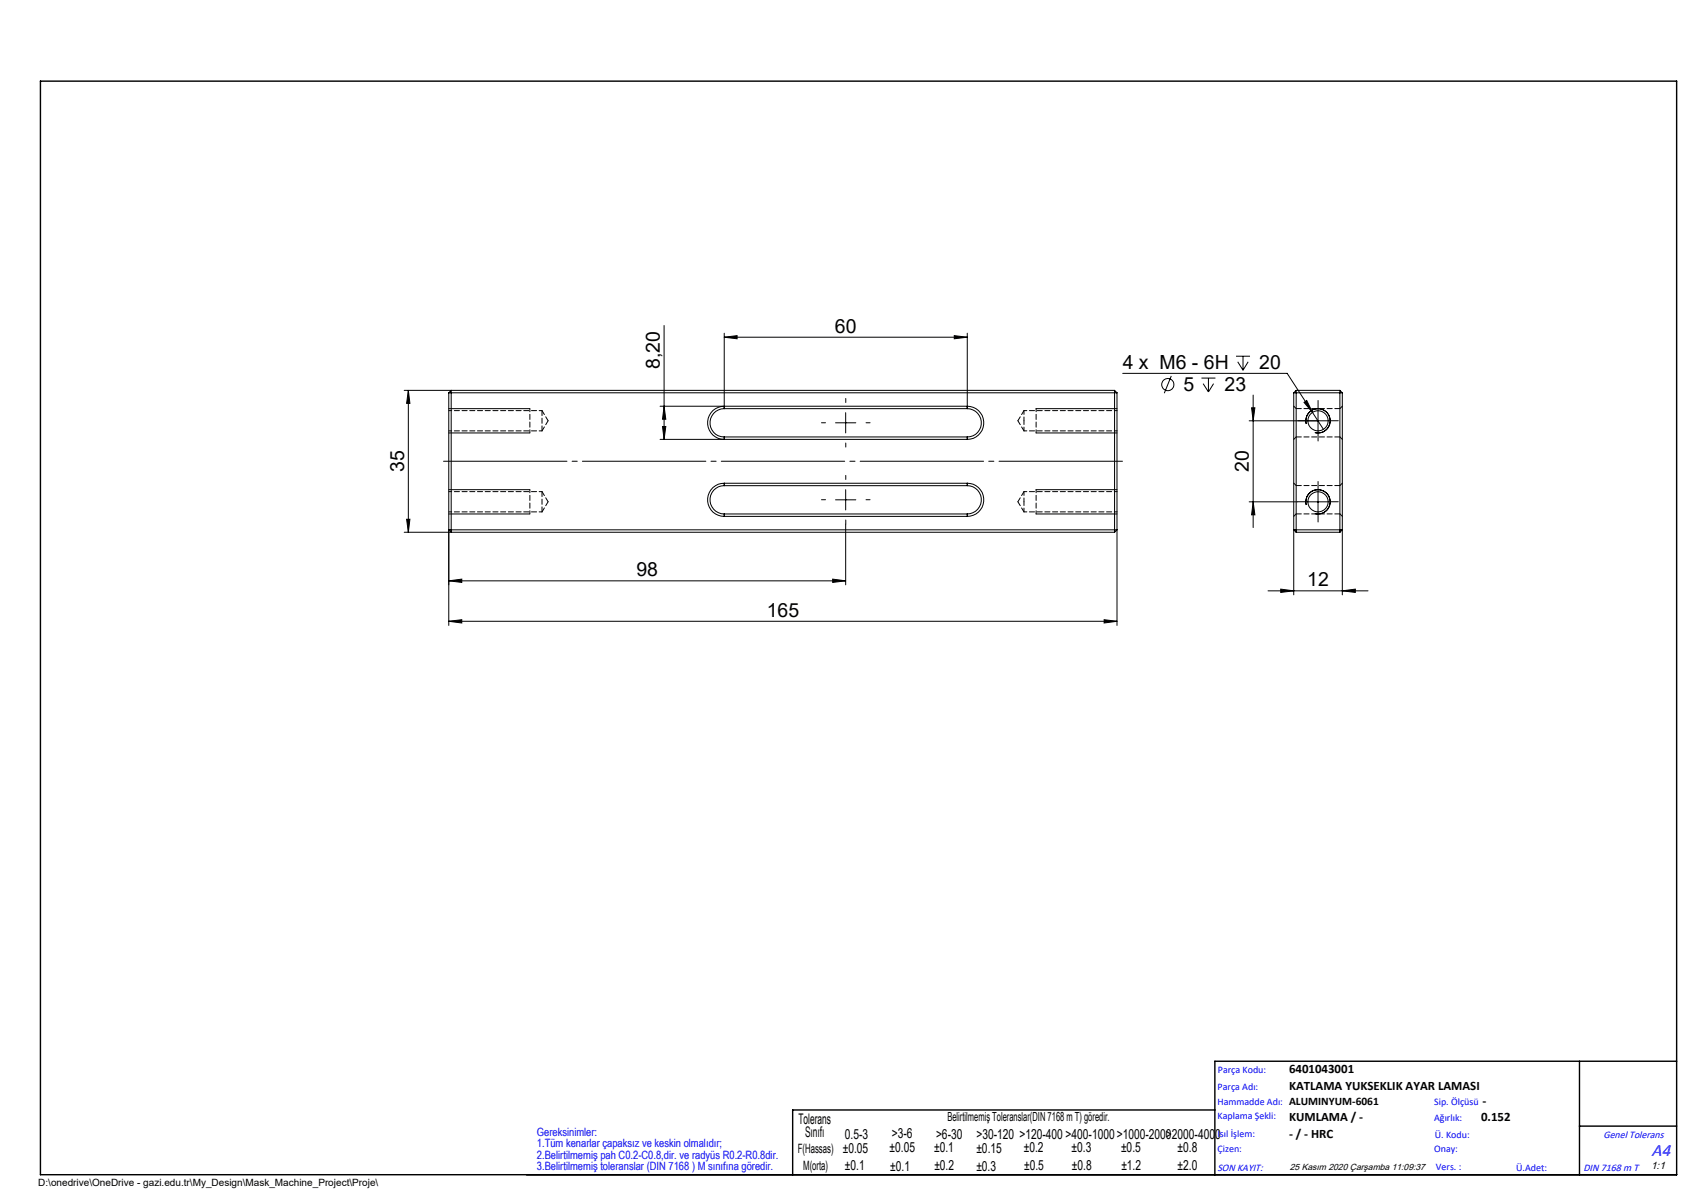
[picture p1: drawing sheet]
<svg xmlns="http://www.w3.org/2000/svg" width="420mm" height="297mm" viewBox="0 0 420 297" stroke-linecap="round" stroke-linejoin="round" font-family="sans-serif">
<g fill="none" stroke="#000" stroke-width=".25">
<path d="M100.8 96.4l.4 3.2h-.8zM100.8 96.4v35M110.8 97v57.4M110.8 97l.6-.6v35l-.6-.6h165l-.6 .6M110.8 97h165M164 80.4v28.1M178.8 83.3l3.2-.4v.7zM178.8 82.3v18.6M178.8 83.3h60M235.6 82.9l3.2 .4-3.2 .3zM238.8 82.3v18.6M275.2 96.4h-175.4"/>
<path d="M275.2 96.4v35M275.2 96.4l.6 .6M275.8 97v57.4M277.2 92.2h40.6l9 13.8M289.2 92.8l-1.7 4.3M296.7 93.3h3.4M297.1 94.7l1.3 2.1M298.4 93.3v3.5M299.6 94.7l-1.2 2.1M305.2 87.9h3.4M305.6 89.3l1.3 2.1M306.9 87.9v3.5"/>
<path d="M308.2 89.3l-1.3 2.1M309.4 97.5v32.7M319.4 97v49.9M319.4 97h12M320 96.4h10.8M320 96.4v35M320 96.4l-.6 .6M322 99.3l.7-.4 1.4 2.9zM330.8 96.4v35M330.8 96.4l.6 .6M331.4 97v49.9M110.8 106.9h20"/>
<path d="M110.8 100.9h20M163 100.3h75.8a4.1 4.1 0 0 1 4.1 4.1 4.1 4.1 0 0 1-4.1 4.1M163.6 105.3h.8l-.4 3.2zM164 100.3l.4 3.2h-.8zM178.8 100.3a4.1 4.1 0 0 0-4.1 4.1 4.1 4.1 0 0 0 4.1 4.1v-.6M178.8 119.3a4.1 4.1 0 0 0-4.1 4.1 4.1 4.1 0 0 0 4.1 4.1M178.8 119.9a3.5 3.5 0 0 0-3.5 3.5 3.5 3.5 0 0 0 3.5 3.5M178.8 100.9a3.5 3.5 0 0 0-3.5 3.5 3.5 3.5 0 0 0 3.5 3.5M178.8 119.3v.6M178.8 100.9h60M178.8 119.3h60M178.8 119.9h60"/>
<path d="M178.8 107.9h60M206.3 104.4h5M208.8 101.9v5M238.8 119.3a4.1 4.1 0 0 1 4.1 4.1 4.1 4.1 0 0 1-4.1 4.1M238.8 119.9a3.5 3.5 0 0 1 3.5 3.5 3.5 3.5 0 0 1-3.5 3.5M238.8 100.9a3.5 3.5 0 0 1 3.5 3.5 3.5 3.5 0 0 1-3.5 3.5M238.8 107.9v.6M238.8 119.3v.6M238.8 108.5h-75.8M255.8 106.9h20M255.8 100.9h20M308.4 103.9h19.5"/>
<path d="M309 100.7h.8l-.4 3.2zM322.5 104.7a2.99 2.99 0 0 1 2.7-3.8 2.99 2.99 0 0 1 3.2 3.3 2.99 2.99 0 0 1-3.7 2.6M325.4 101.4v5M100.4 128.2h.8l-.4 3.2zM110.8 126.9h20M110.8 120.9h20M178.8 126.9v.6M178.8 126.9h60M178.8 127.5h60M206.3 123.4h5M208.8 129.4v15M208.8 120.9v5"/>
<path d="M238.8 126.9v.6M255.8 126.9h20M255.8 120.9h20M275.2 131.4h-175.4M308.4 123.9h12M309.4 123.9l.4 3.2h-.8zM320 131.4h10.8M320 131.4l-.6-.6h12l-.6 .6M322.5 124.7a2.99 2.99 0 0 1 2.7-3.8 2.99 2.99 0 0 1 3.2 3.3 2.99 2.99 0 0 1-3.7 2.6M322.9 123.9h5M325.4 121.4v5M110.8 153.4l3.2-.4v.8z"/>
<path d="M110.8 153.4h165M110.8 143.4l3.2-.4v.8zM110.8 143.4h98M205.6 143l3.2 .4-3.2 .4zM272.6 153l3.2 .4-3.2 .4zM313.1 145.9h24.7M316.2 145.4l3.2 .5-3.2 .4zM331.4 145.9l3.2-.5v.9z"/>
<circle cx="288.4" cy="94.9" r="1.48"/>
<circle cx="325.4" cy="103.9" r="2.49"/>
<circle cx="325.4" cy="123.9" r="2.49"/>
</g>
<path d="M108.8 113.9h169" fill="none" stroke="#000" stroke-width=".25" stroke-dasharray="30.5 1.3 1.3 1.3" stroke-dashoffset="-.7"/>
<path d="M10 20h404v270h-404zM300 274h-104.3v16M390 278h24M390 262v28M414 262h-114v28" fill="none" stroke="#000" stroke-width=".35"/>
<g fill="none" stroke="#000" stroke-width=".25" stroke-dasharray="30.5 1.3 1.3 1.3">
<path d="M208.8 99.4v-1M203.8 104.4h-1M208.8 109.4v1M208.8 118.4v-1M213.8 104.4h1M322.9 103.9h-2.5M325.4 101.4v-2.5M325.4 106.4v2.5M327.9 103.9h2.5M203.8 123.4h-1M208.8 128.4v1M213.8 123.4h1"/>
<path d="M322.9 123.9h-2.5M325.4 121.4v-2.5M325.4 126.4v2.5M327.9 123.9h2.5"/>
</g>
<path d="M130.8 106.9v-6M255.8 100.9v6M130.8 126.9v-6M255.8 120.9v6" fill="none" stroke="#000" stroke-width=".25" stroke-dasharray="1.3 .6" stroke-dashoffset=".5"/>
<g fill="#000">
<path d="M322 99.3l.7-.4 1.4 2.9z"/>
<path d="M235.6 82.9l3.2 .4-3.2 .3zM178.8 83.3l3.2-.4v.7z"/>
<path d="M164 100.3l.4 3.2h-.8zM163.6 105.3h.8l-.4 3.2z"/>
<path d="M100.4 128.2h.8l-.4 3.2zM100.8 96.4l.4 3.2h-.8z"/>
<path d="M309.4 123.9l.4 3.2h-.8zM309 100.7h.8l-.4 3.2z"/>
<path d="M110.8 143.4l3.2-.4v.8zM205.6 143l3.2 .4-3.2 .4z"/>
<path d="M272.6 153l3.2 .4-3.2 .4zM110.8 153.4l3.2-.4v.8z"/>
<path d="M316.2 145.4l3.2 .5-3.2 .4zM331.4 145.9l3.2-.5v.9z"/>
</g>
<path d="M252.8 103.9v2.5M252.8 101.4v2.5M252.8 123.9v2.5M252.8 121.4v2.5" fill="none" stroke="#000" stroke-width=".25" stroke-dasharray="1.3 .6" stroke-dashoffset=".3"/>
<g fill="none" stroke="#000" stroke-width=".25" stroke-dasharray="1.3 .6">
<path d="M133.8 106.4v-5M178.8 108.5v-.6M178.8 100.3v.6M178.8 119.3v.6M238.8 107.9v.6M238.8 100.9v-.6M238.8 119.9v-.6M330.8 119.9h-10.8M330.8 100.9h-10.8M330.8 107.9h-10.8M133.8 126.4v-5M178.8 127.5v-.6"/>
<path d="M238.8 126.9v.6M330.8 126.9h-10.8"/>
</g>
<path d="M110.8 106.4h23M133.8 101.4h-23M252.8 106.4h23M275.8 101.4h-23M110.8 126.4h23M133.8 121.4h-23M252.8 126.4h23M275.8 121.4h-23" fill="none" stroke="#000" stroke-width=".25" stroke-dasharray="1.3 .6" stroke-dashoffset=".6"/>
<path d="M133.8 106.4l1.5-2.5M135.3 103.9l-1.5-2.5M251.3 103.9l1.5 2.5M252.8 101.4l-1.5 2.5M133.8 126.4l1.5-2.5M135.3 123.9l-1.5-2.5M251.3 123.9l1.5 2.5M252.8 121.4l-1.5 2.5" fill="none" stroke="#000" stroke-width=".25" stroke-dasharray="1.3 .6" stroke-dashoffset=".1"/>
<path d="M319.4 119.3l.6 .6M319.4 108.5l.6-.6M319.4 100.3l.6 .6M330.8 119.9l.6-.6M330.8 100.9l.6-.6M331.4 108.5l-.6-.6M319.4 127.5l.6-.6M331.4 127.5l-.6-.6" fill="none" stroke="#000" stroke-width=".25" stroke-dasharray="1.3 .6" stroke-dashoffset=".4"/>
<g font-size="4.8">
<text x="206.2" y="82.2">60</text>
<text x="162.9" y="91.1" transform="rotate(-90 162.9 91.1)">8,20</text>
<text x="277.2" y="91.1">4 x M6 - 6H</text>
<text x="310.9" y="91.1">20</text>
<text x="292.2" y="96.5">5</text>
<text x="302.4" y="96.5">23</text>
<text x="99.8" y="116.5" transform="rotate(-90 99.8 116.5)">35</text>
<text x="308.4" y="116.5" transform="rotate(-90 308.4 116.5)">20</text>
<text x="157.2" y="142.3">98</text>
<text x="322.8" y="144.8">12</text>
<text x="189.3" y="152.3">165</text>
</g>
<text font-size="4.4" fill="#00f" x="407.8" y="285.3">A4</text>
<g font-size="3.6">
<text x="197.2" y="277.4">Tolerans</text>
<text x="198.8" y="280.8">Sınıfı</text>
</g>
<g font-size="3.4">
<text x="208.6" y="281.1">0.5-3</text>
<text x="220.2" y="280.8">&gt;3-6</text>
<text x="231.1" y="281.1">&gt;6-30</text>
<text x="241.1" y="281.1">&gt;30-120 &gt;120-400 &gt;400-1000&gt;1000-2000&gt;2000-4000</text>
<text x="219.7" y="284.5">±0.05</text>
<text x="230.6" y="284.4">±0.1</text>
<text x="241.1" y="284.5">±0.15</text>
<text x="252.8" y="284.5">±0.2</text>
<text x="264.6" y="284.4">±0.3</text>
<text x="276.8" y="284.5">±0.5</text>
<text x="290.8" y="284.4">±0.8</text>
<text x="208.6" y="289">±0.1</text>
<text x="219.8" y="289">±0.1</text>
<text x="230.7" y="288.9">±0.2</text>
<text x="241.1" y="289">±0.3</text>
<text x="252.9" y="288.9">±0.5</text>
<text x="264.7" y="288.9">±0.8</text>
<text x="276.9" y="289">±1.2</text>
<text x="290.8" y="288.9">±2.0</text>
</g>
<g font-size="3.2">
<text x="318.3" y="269">KATLAMA YUKSEKLIK AYAR LAMASI</text>
<text x="318.3" y="264.8">6401043001</text>
<text x="366" y="272.8">-</text>
<text x="318.3" y="276.8">KUMLAMA / -</text>
<text x="318.3" y="281">- / - HRC</text>
<text x="365.7" y="276.8">0.152</text>
<text x="197" y="284.7">F(Hassas) ±0.05</text>
<text x="198.3" y="288.8">M(orta)</text>
</g>
<text font-size="3.1" x="233.9" y="276.8">Belirtilmemiş Toleranslar(DIN 7168 m T) göredir.</text>
<text font-size="2.8" x="318.3" y="272.8">ALUMINYUM-6061</text>
<g font-size="2.8" fill="#0000e8">
<text x="132.6" y="280.5">Gereksinimler:</text>
<text x="132.6" y="283.3">1.Tüm kenarlar çapaksız ve keskin olmalıdır;</text>
<text x="132.6" y="286.1">2.Belirtilmemiş pah C0.2-C0.8,dir. ve radyüs R0.2-R0.8dir.</text>
<text x="132.6" y="288.9">3.Belirtilmemiş toleranslar (DIN 7168 ) M sınıfına göredir.</text>
</g>
<g font-size="2.6" fill="#00f">
<text x="395.9" y="281">Genel Tolerans</text>
<text x="300.6" y="289">SON KAYIT:</text>
<text x="391" y="289">DIN 7168 m T</text>
</g>
<text font-size="2.6" x="407.7" y="288.6">1:1</text>
<g font-size="2.5" fill="#00f">
<text x="300.6" y="269">Parça Adı:</text>
<text x="300.7" y="264.9">Parça Kodu:</text>
<text x="300.6" y="272.8">Hammadde Adı:</text>
<text x="354.1" y="272.8">Sip. Ölçüsü</text>
<text x="300.6" y="280.6">Isıl İşlem:</text>
<text x="300.6" y="276.3">Kaplama Şekli:</text>
<text x="354.1" y="276.8">Ağırlık:</text>
<text x="354.3" y="281">Ü. Kodu:</text>
<text x="300.6" y="284.5">Çizen:</text>
<text x="354.1" y="284.5">Onay:</text>
<text x="354.5" y="288.7">Vers. :</text>
<text x="374.3" y="289">Ü.Adet:</text>
</g>
<text font-size="2.5" x="9.5" y="292.7">D:\onedrive\OneDrive - gazi.edu.tr\My_Design\Mask_Machine_Project\Proje\</text>
<text font-size="2.2" x="318.5" y="288.8">25 Kasım 2020 Çarşamba 11:09:37</text>
</svg>
